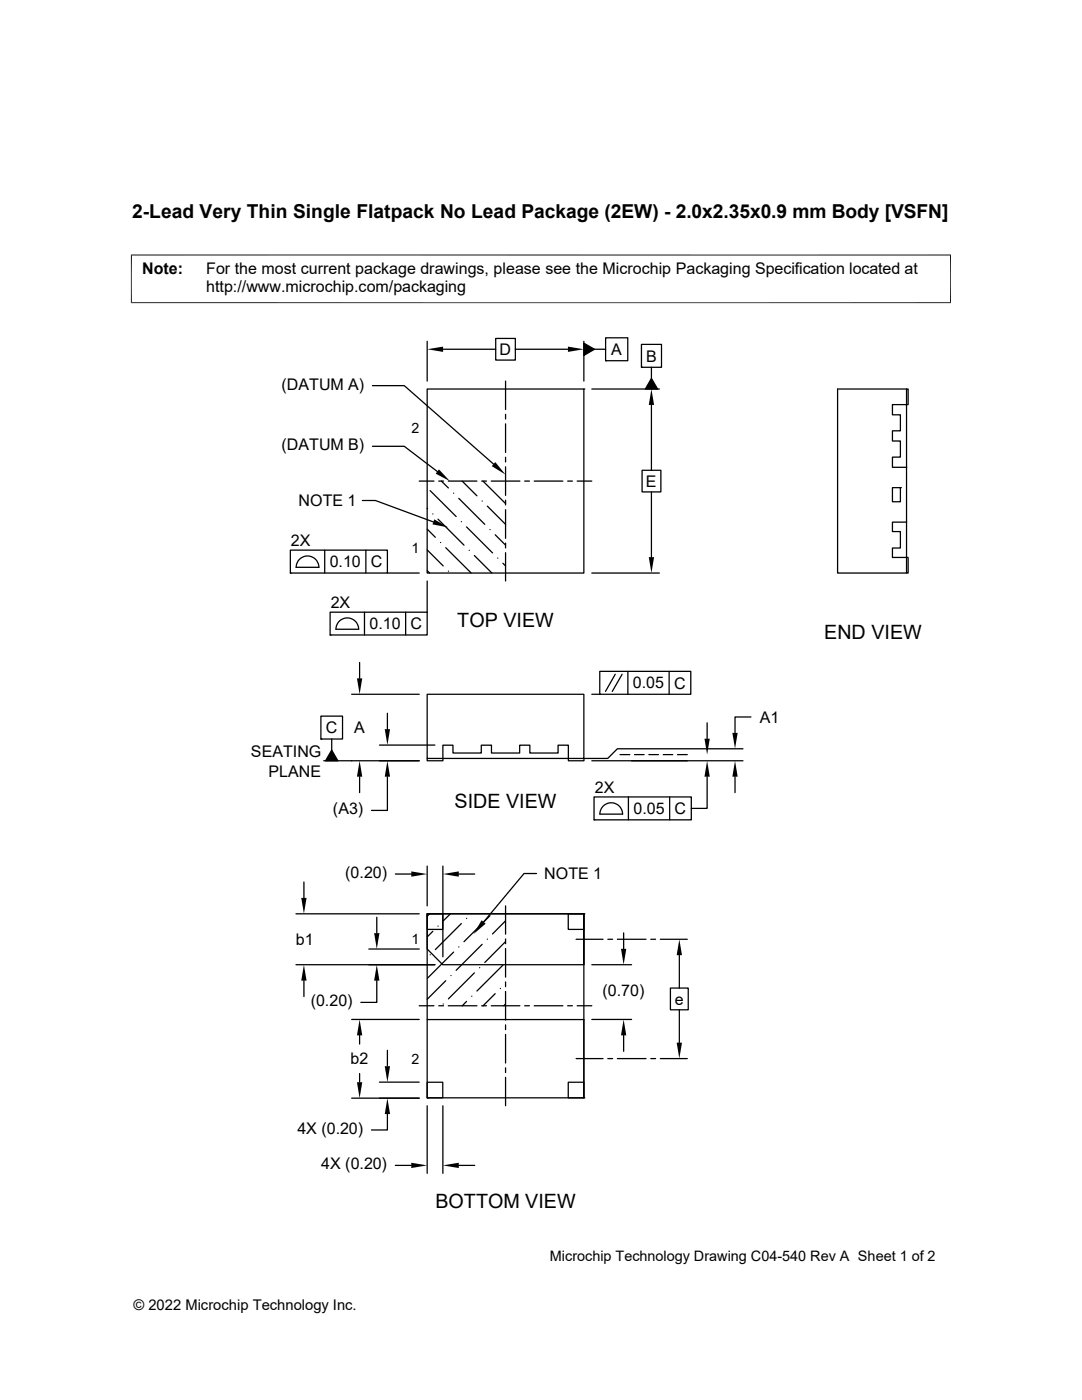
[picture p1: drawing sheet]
<svg xmlns="http://www.w3.org/2000/svg" width="216mm" height="279mm" viewBox="0 0 216 279" stroke-linecap="round" stroke-linejoin="round" font-family="sans-serif">
<g fill="none" stroke="#000" stroke-width=".25">
<path d="M74.3 77h6.4l17.8 15.6M85.2 77.6h31.3v36.8h-31.3zM85.2 68.1v8M88.4 69.7h10.5M98.9 67.5h3.9v4.4h-3.9zM100.9 76.1v5.6M102.8 69.7h10.5M116.5 77.6h.1M116.5 68.5l2.1 1.2-2.1 1.2zM116.5 68.1v8M118.1 77.6h13.5M118.6 69.7h2.2"/>
<path d="M120.8 67.4h4.5v4.6h-4.5zM120.8 72h.1M128 68.7h4v4.6h-4zM128 73.3h.1M130 75.5l1.2 2.1h-2.4zM130 73.3v2.2M180.9 77.6v36.8h-13.8v-36.8h14.1v3.2h-3.1v2h1.6v3.2h-1.6v2h1.6v3.2h-1.6v2.1h2.8M72.3 99.9h2.6l11.6 4.3M74.3 89.1h6.4l6.6 5M83.7 96h2.9M85.8 97.9l5.2 5.2M87.5 96h1"/>
<path d="M88.1 96l1.4 1.4M89.5 96h5.7M90.5 98.4h.1M91.5 99.5l5.2 5.1M92.2 96l3 3M96.1 96h1M96.2 100h.1M96.4 96l4.5 4.5M98 96h5.7M100.9 82.7v.9M100.9 84.6v5.7M100.9 91.2v1"/>
<path d="M100.9 93.2v5.7M100.9 99.8v1M104.7 96h.9M106.6 96h5.7M113.3 96h.9M115.2 96h2.9M128.1 93.9h3.8v4.3h-3.8zM130 80.8v13.1M130 98.2v13M178.1 97.3h1.6v2.8h-1.6zM179.7 97.3h.1M57.9 109.8h19.4v4.6h-19.4z"/>
<path d="M57.9 114.4h.1M59.1 113.2h4.5M59.1 113.2a2.26 2.26 0 0 1 2.3-2.2 2.26 2.26 0 0 1 2.2 2.2M64.8 109.8v4.6M73 109.8v4.6M77.3 114.4h6.4M85.2 105.6l1.7 1.6M85.2 109.7l3.2 3.2M85.2 116v6.2M85.2 113.9l.5 .5M85.2 101.5h.1M86.4 102.6h.1"/>
<path d="M87.4 103.6l5.2 5.2M87.9 108.3h.1M88.9 109.3l5.1 5.1M89.5 114h.1M92.1 104.1h.1M93.1 105.2l5.2 5.1M93.6 109.8h.1M94.7 110.9l3.4 3.5M97.2 101l3.7 3.6M97.8 105.7h.1M98.8 106.7l2.1 2.1M99.3 111.4h.1"/>
<path d="M100.4 112.4l.5 .5M100.9 101.7v5.7M100.9 108.4v.9M100.9 110.3v5.7M118.1 114.4h13.5M180.9 104.2h-2.8v1.9h1.6v3.3h-1.6v1.9h3.1v3.1h-.3M65.9 122.2h19.3v4.5h-19.3zM65.9 126.7h.1M67 125.6h4.6a2.26 2.26 0 0 0-2.3-2.3 2.26 2.26 0 0 0-2.3 2.3M70.2 138.6h13.5M71.8 132.2v3.2M72.7 122.2v4.5"/>
<path d="M80.9 122.2v4.5M85.2 138.6h31.3v12.8h-31.3zM118.1 138.6h1.6M119.7 134h18.1v4.6h-18.1zM122.8 134.6l-2 3.4M124.1 134.6l-1.9 3.4M125.3 134v4.6M133.5 134v4.6M64 142.9h4.3v4.6h-4.3zM64 147.5h.1M64.6 151.8h19.1M66.2 147.5v2.2"/>
<path d="M66.2 149.7l1.2 2.1h-2.4zM71.8 155v3.2M75.7 148.7h11.1M77.3 155v6.7h-3.2M77.3 142.3v3.2M85.2 151.4v.4h3.2v-3.1h2v1.6h5.6v-1.6h2.1v1.6h5.6v-1.6h2v1.6h5.7v-1.6h2v3.1h3.1v-.4M118.1 151.8h30.2M118.5 159h19.4v4.6h-19.4zM123.7 150.6h2M125.4 159v4.6M126.6 150.6h1.9M129.5 150.6h1.9"/>
<path d="M132.3 150.6h1.9M133.6 159v4.6M135.2 150.6h1.9M141.1 155v6.3h-3.2M141.1 144.3v3.1M146.7 155v3.2M148.3 149.4h-25.1l-1.9 2h-4.8M149.8 143.1h-3.1v3.2M60.6 176v3.2M78.9 174.4h3.2M85.2 172.8v8M88.4 172.8v18.1"/>
<path d="M91.5 174.4h3.2M107.1 174.3h-2.5l-8.1 9.7M118.5 163.6h.1M124.2 162.5a2.26 2.26 0 0 0-2.2-2.3 2.26 2.26 0 0 0-2.3 2.3h4.5M59.1 182.4h24.6M59.1 192.5h27.7M60.6 195.7v3.2M73.6 189.4h10.1M75.2 195.7v4.3h-3.2M75.2 183v3.2M85.2 182.4h31.3v36.7h-31.3zM85.2 182.4h31.3v10.1h-28.2l-3.1-3.1z"/>
<path d="M85.2 182.4h3.1v3.1h-3.1zM85.2 182.4h.1M85.7 182.4l-.5 .5M85.8 190.5h.1M86.4 185.9l-1.2 1.1M87.4 184.8h.1M88.9 195.7l-3.7 3.7M89.9 182.4l-1.5 1.4M90 194.7h.1M90.5 190l-5.2 5.2M91.5 189h.1M92.1 184.3l-5.2 5.2"/>
<path d="M93.1 183.3h.1M93.1 199.9l-.9 .8M94.1 198.8h.1M94.7 194.2l-5.2 5.1M95.7 193.1h.1M96.2 188.5l-5.2 5.2M97.2 187.4h.1M97.8 182.8l-5.2 5.1M98.8 198.3l-2.4 2.4M99.8 197.3h.1M100.4 192.6l-5.2 5.2M100.9 187.9l-4.2 4.2"/>
<path d="M100.9 183.8l-2.6 2.6M100.9 180.8v5.6M100.9 187.4v.9M100.9 189.3v5.7M100.9 196v.9M100.9 197.9v5.7M113.4 182.4h3.1v3.1h-3.1zM115 187.5h5.3M116.5 182.4v10.1M116.5 182.4h.1M118.1 192.5h7.9M121.3 187.5h.9"/>
<path d="M123.2 187.5h5.7M124.4 186.2v3.2M129.9 187.5h.9M131.8 187.5h5.3M133.8 197.2h3.5v4.3h-3.5zM135.6 190.6v6.6M70.2 203.5h13.5M70.2 219.2h13.5M71.8 206.6v1.8M71.8 214.2v1.8M75.7 216h8M77.3 209.6v3.2"/>
<path d="M83.7 200.7h2.9M85.2 203.5h31.3v15.6M85.2 216h3.1v3.1h-3.1zM85.2 219.1h.1M87.5 200.7h1M88.4 200.4h.1M89.5 200.7h5.7M96.1 200.7h1M98 200.7h5.7M100.9 200.4l-.4 .3M100.9 204.5v1M100.9 206.4v5.8"/>
<path d="M100.9 213.1v1M100.9 215v5.7M104.7 200.7h.9M106.6 200.7h5.7M113.3 200.7h.9M113.4 216h3.1v3.1h-3.1zM115 211.3h5.3M115.2 200.7h2.9M116.5 219.1h.1M118.1 203.5h7.9M121.3 211.3h.9M123.2 211.3h5.7"/>
<path d="M124.4 206.6v3.2M129.9 211.3h.9M131.8 211.3h5.3M135.6 201.5v6.6M77.3 222.3v3.2h-3.2M78.9 232.6h3.2M85.2 220.7v13.5M88.4 220.7v13.5M91.5 232.6h3.2"/>
</g>
<g fill="#000">
<path d="M85.2 69.7l3.2-.5v1zM113.3 69.2l3.2 .5-3.2 .5zM116.5 68.5l2.1 1.2-2.1 1.2zM130 75.5l1.2 2.1h-2.4zM87.6 93.7l2.2 2.3-2.9-1.5zM98.8 92.2l2.1 2.5-2.8-1.7zM130 77.6l.5 3.2h-1zM86.7 103.7l2.8 1.6-3.2-.7zM129.5 111.2h1l-.5 3.2zM71.2 135.4h1.1l-.5 3.2zM66.2 149.7l1.2 2.1h-2.4zM71.8 151.8l.5 3.2h-1.1z"/>
<path d="M76.8 145.5h1l-.5 3.2zM77.3 151.8l.5 3.2h-1zM140.6 147.4h1l-.5 3.2zM141.1 151.8l.5 3.2h-1zM146.7 151.8l.5 3.2h-1.1zM146.1 146.3h1.1l-.5 3.1zM60.1 179.2h1.1l-.6 3.2zM82.1 173.9l3.1 .5-3.1 .6zM88.4 174.4l3.1-.5v1.1zM60.6 192.5l.6 3.2h-1.1zM74.7 186.2h1l-.5 3.2zM75.2 192.5l.5 3.2h-1z"/>
<path d="M96.1 183.7l.8 .6-2.4 2.1zM123.9 189.4h1.1l-.6 3.1zM135.6 187.5l.5 3.1h-1.1zM71.2 216h1.1l-.5 3.2zM71.8 203.5l.5 3.1h-1.1zM76.8 212.8h1l-.5 3.2zM124.4 203.5l.6 3.1h-1.1zM135 208.1h1.1l-.5 3.2zM77.3 219.2l.5 3.1h-1zM82.1 232.1l3.1 .5-3.1 .5zM88.4 232.6l3.1-.5v1z"/>
</g>
<path d="M26.1 50.9h163.7M26.2 50.8v9.7M189.7 50.8v9.7M26.1 60.4h163.7" fill="none" stroke="#000" stroke-width=".2"/>
<g font-size="3.9">
<text x="91.2" y="125.2">TOP VIEW</text>
<text x="164.4" y="127.5">END VIEW</text>
<text x="90.7" y="161.2">SIDE VIEW</text>
<text x="86.9" y="241.1">BOTTOM VIEW</text>
</g>
<text font-size="3.8" x="26.4" y="43.5">2-Lead Very Thin Single Flatpack No Lead Package (2EW) - 2.0x2.35x0.9 mm Body [VSFN]</text>
<g font-size="3.2">
<text x="28.4" y="54.7">Note:</text>
<text x="41.1" y="58.3">http://www.microchip.com/packaging</text>
<text x="41.1" y="54.7">For the most current package drawings, please see the Microchip Packaging Specification located at</text>
<text x="99.7" y="70.8">D</text>
<text x="122" y="70.8">A</text>
<text x="56.2" y="77.8">(DATUM A)</text>
<text x="128.9" y="72.2">B</text>
<text x="56.2" y="89.9">(DATUM B)</text>
<text x="59.6" y="101">NOTE 1</text>
<text x="128.9" y="97.2">E</text>
<text x="58.1" y="109">2X</text>
<text x="65.8" y="113.2">0.10</text>
<text x="74" y="113.2">C</text>
<text x="66" y="121.4">2X</text>
<text x="73.7" y="125.6">0.10</text>
<text x="81.9" y="125.6">C</text>
<text x="126.3" y="137.4">0.05</text>
<text x="134.5" y="137.4">C</text>
<text x="65" y="146.3">C</text>
<text x="70.7" y="146.3">A</text>
<text x="151.6" y="144.2">A1</text>
<text x="50.1" y="151.2">SEATING</text>
<text x="53.6" y="155">PLANE</text>
<text x="118.7" y="158.3">2X</text>
<text x="66.4" y="162.5">(A3)</text>
<text x="126.4" y="162.5">0.05</text>
<text x="134.6" y="162.5">C</text>
<text x="68.9" y="175.2">(0.20)</text>
<text x="108.6" y="175.5">NOTE 1</text>
<text x="59.1" y="188.6">b1</text>
<text x="62" y="200.9">(0.20)</text>
<text x="120.2" y="198.8">(0.70)</text>
<text x="134.7" y="200.5">e</text>
<text x="70" y="212.4">b2</text>
<text x="59.3" y="226.3">4X (0.20)</text>
<text x="64.1" y="233.4">4X (0.20)</text>
</g>
<g font-size="2.9">
<text x="109.7" y="251.7">Microchip Technology Drawing C04-540 Rev A Sheet 1 of 2</text>
<text x="26.6" y="261.3">© 2022 Microchip Technology Inc.</text>
</g>
<g font-size="2.8">
<text x="82.1" y="86.5">2</text>
<text x="82.1" y="110.3">1</text>
<text x="82.1" y="188.5">1</text>
<text x="82.1" y="212.3">2</text>
</g>
</svg>
